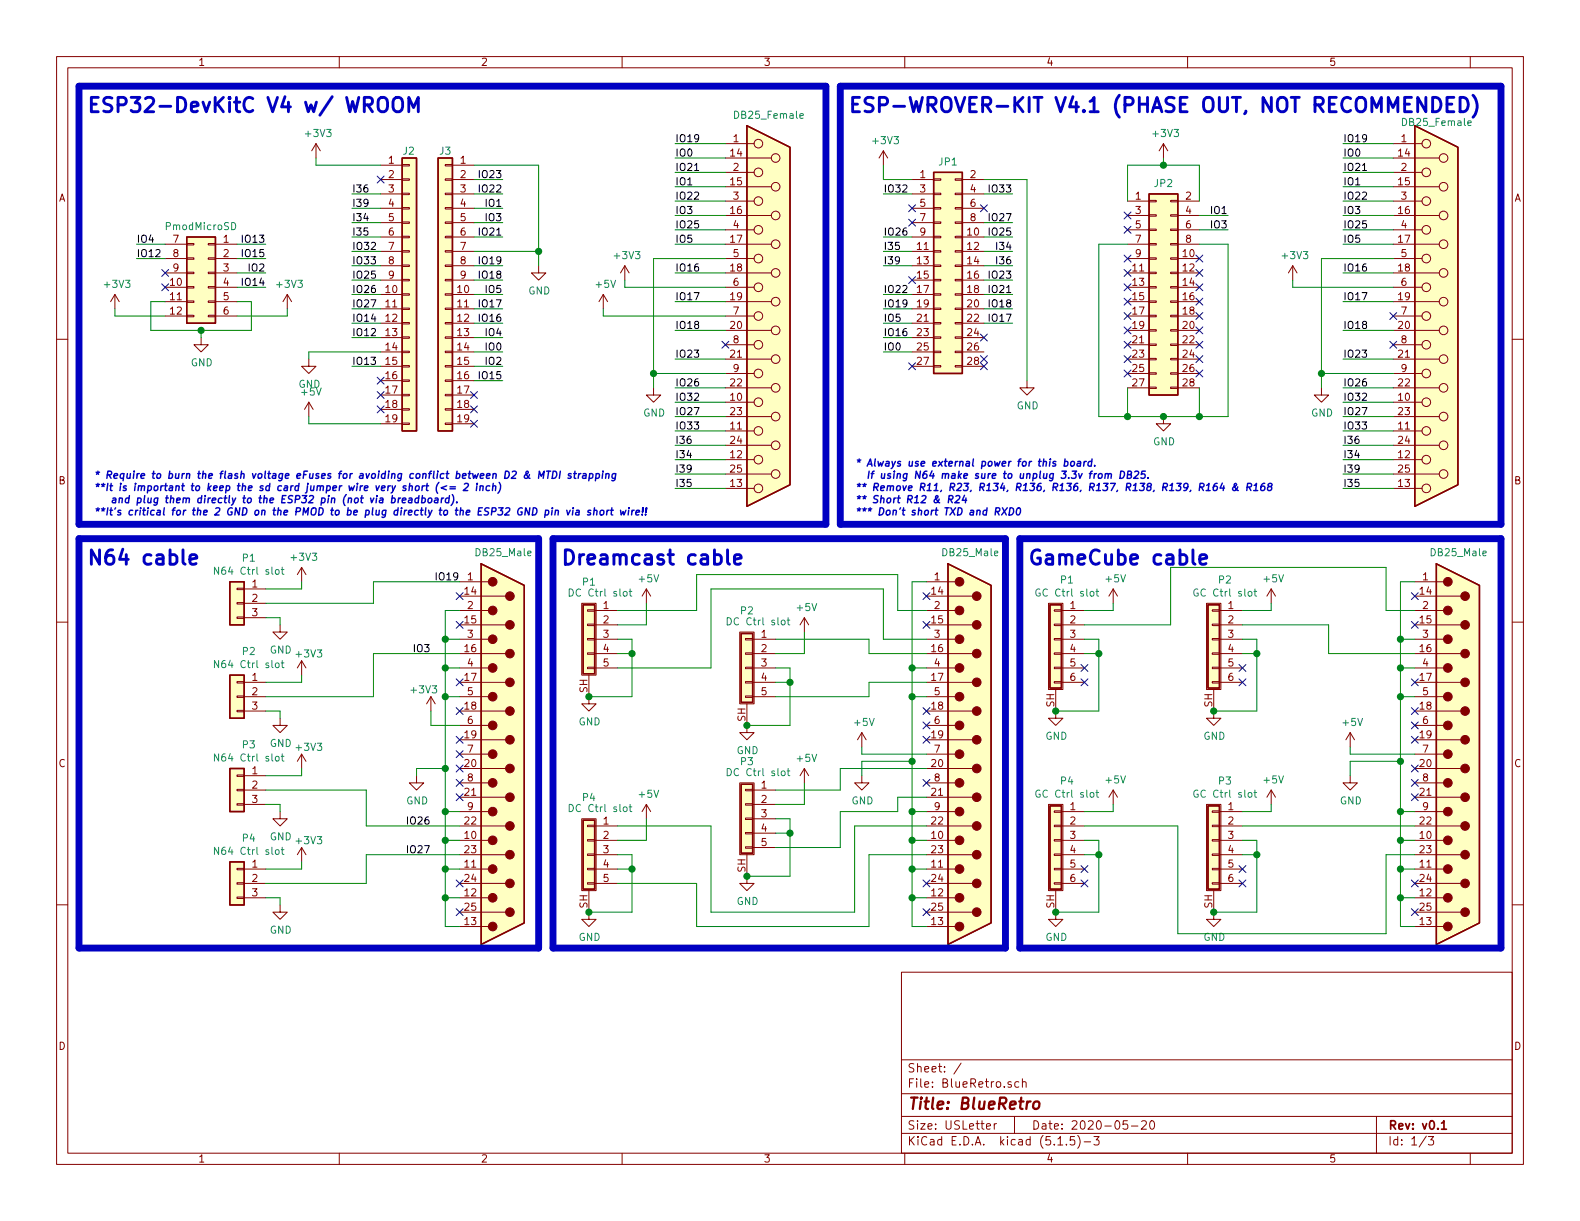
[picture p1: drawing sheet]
EESchema Schematic File Version 4
EELAYER 30 0
EELAYER END
$Descr USLetter 11000 8500
encoding utf-8
Sheet 1 3
Title "BlueRetro"
Date "2020-05-20"
Rev "v0.1"
Comp ""
Comment1 ""
Comment2 ""
Comment3 ""
Comment4 ""
$EndDescr
$Comp
L Connector_Generic:Conn_02x14_Odd_Even JP1
U 1 1
P 6550 1850
F 0 "JP1" H 6600 2575 50  0000 C CNN
F 1 "Conn_02x14_Odd_Even" H 6600 2576 50  0001 C CNN
F 2 "" H 6550 1850 50  0001 C CNN
F 3 "~" H 6550 1850 50  0001 C CNN
	1    6550 1850
	1    0    0    -1  
$EndComp
$Comp
L Connector_Generic:Conn_01x19 J2
U 1 1
P 2850 2050
F 0 "J2" H 2800 3050 50  0000 L CNN
F 1 "Conn_01x19" H 2930 2001 50  0001 L CNN
F 2 "" H 2850 2050 50  0001 C CNN
F 3 "~" H 2850 2050 50  0001 C CNN
	1    2850 2050
	1    0    0    -1  
$EndComp
$Comp
L Connector_Generic:Conn_01x19 J3
U 1 1
P 3100 2050
F 0 "J3" H 3100 3050 50  0000 C CNN
F 1 "Conn_01x19" H 3018 3076 50  0001 C CNN
F 2 "" H 3100 2050 50  0001 C CNN
F 3 "~" H 3100 2050 50  0001 C CNN
	1    3100 2050
	-1   0    0    -1  
$EndComp
Wire Notes Line width 48 style solid
	550  600  5750 600 
Wire Notes Line width 48 style solid
	10450 600  5850 600 
Text Notes 600  800  0    100  ~ 20
ESP32-DevKitC V4 w/ WROOM
Text Notes 5900 800  0    100  ~ 20
ESP-WROVER-KIT V4.1 (PHASE OUT, NOT RECOMMENDED)
$Comp
L Connector:DB25_Female J?
U 1 1
P 10000 2200
F 0 "J?" H 10180 2246 50  0001 L CNN
F 1 "DB25_Female" H 9750 3550 50  0000 L CNN
F 2 "" H 10000 2200 50  0001 C CNN
F 3 " ~" H 10000 2200 50  0001 C CNN
	1    10000 2200
	1    0    0    -1  
$EndComp
Wire Wire Line
	9700 1000 9350 1000
Wire Wire Line
	9700 1100 9350 1100
Wire Wire Line
	9700 1200 9350 1200
Wire Wire Line
	9700 1300 9350 1300
Wire Wire Line
	9700 1400 9350 1400
Wire Wire Line
	9700 1500 9350 1500
Wire Wire Line
	9700 1600 9350 1600
Wire Wire Line
	9700 1700 9350 1700
Wire Wire Line
	9700 1900 9350 1900
Wire Wire Line
	9700 2100 9350 2100
Wire Wire Line
	9700 2300 9350 2300
Wire Wire Line
	9700 2500 9350 2500
Wire Wire Line
	9700 2700 9350 2700
Wire Wire Line
	9700 2800 9350 2800
Wire Wire Line
	9700 2900 9350 2900
Wire Wire Line
	9700 3000 9350 3000
Wire Wire Line
	9700 3100 9350 3100
Wire Wire Line
	9700 3200 9350 3200
Wire Wire Line
	9700 3300 9350 3300
Wire Wire Line
	9700 3400 9350 3400
Text Label 9350 1000 0    50   ~ 0
IO19
Text Label 9350 1100 0    50   ~ 0
IO0
Text Label 9350 1200 0    50   ~ 0
IO21
Text Label 9350 1300 0    50   ~ 0
IO1
Text Label 9350 1400 0    50   ~ 0
IO22
Text Label 9350 1500 0    50   ~ 0
IO3
Text Label 9350 1600 0    50   ~ 0
IO25
Text Label 9350 1700 0    50   ~ 0
IO5
Text Label 9350 1900 0    50   ~ 0
IO16
Text Label 9350 2100 0    50   ~ 0
IO17
Text Label 9350 2300 0    50   ~ 0
IO18
Text Label 9350 2500 0    50   ~ 0
IO23
Text Label 9350 2700 0    50   ~ 0
IO26
Text Label 9350 2800 0    50   ~ 0
IO32
Text Label 9350 2900 0    50   ~ 0
IO27
Text Label 9350 3000 0    50   ~ 0
IO33
Text Label 9350 3100 0    50   ~ 0
I36
Text Label 9350 3200 0    50   ~ 0
I34
Text Label 9350 3300 0    50   ~ 0
I39
Text Label 9350 3400 0    50   ~ 0
I35
$Comp
L power:GND #PWR?
U 1 1
P 9200 2700
F 0 "#PWR?" H 9200 2450 50  0001 C CNN
F 1 "GND" H 9205 2527 50  0000 C CNN
F 2 "" H 9200 2700 50  0001 C CNN
F 3 "" H 9200 2700 50  0001 C CNN
	1    9200 2700
	1    0    0    -1  
$EndComp
Wire Wire Line
	9200 1800 9700 1800
Wire Wire Line
	9200 1800 9200 2600
Wire Wire Line
	9200 2600 9700 2600
Connection ~ 9200 2600
Wire Wire Line
	9200 2600 9200 2700
$Comp
L power:+3V3 #PWR?
U 1 1
P 9000 1950
F 0 "#PWR?" H 9000 1800 50  0001 C CNN
F 1 "+3V3" H 9015 2123 50  0000 C CNN
F 2 "" H 9000 1950 50  0001 C CNN
F 3 "" H 9000 1950 50  0001 C CNN
	1    9000 1950
	1    0    0    -1  
$EndComp
Wire Wire Line
	9000 2000 9000 1950
Wire Wire Line
	9000 2000 9700 2000
NoConn ~ 9700 2400
$Comp
L Connector:DB25_Female J?
U 1 1
P 5350 2200
F 0 "J?" H 5530 2246 50  0001 L CNN
F 1 "DB25_Female" H 5100 3600 50  0000 L CNN
F 2 "" H 5350 2200 50  0001 C CNN
F 3 " ~" H 5350 2200 50  0001 C CNN
	1    5350 2200
	1    0    0    -1  
$EndComp
Wire Wire Line
	5050 1000 4700 1000
Wire Wire Line
	5050 1100 4700 1100
Wire Wire Line
	5050 1200 4700 1200
Wire Wire Line
	5050 1300 4700 1300
Wire Wire Line
	5050 1400 4700 1400
Wire Wire Line
	5050 1500 4700 1500
Wire Wire Line
	5050 1600 4700 1600
Wire Wire Line
	5050 1700 4700 1700
Wire Wire Line
	5050 1900 4700 1900
Wire Wire Line
	5050 2100 4700 2100
Wire Wire Line
	5050 2300 4700 2300
Wire Wire Line
	5050 2500 4700 2500
Wire Wire Line
	5050 2700 4700 2700
Wire Wire Line
	5050 2800 4700 2800
Wire Wire Line
	5050 2900 4700 2900
Wire Wire Line
	5050 3000 4700 3000
Wire Wire Line
	5050 3100 4700 3100
Wire Wire Line
	5050 3200 4700 3200
Wire Wire Line
	5050 3300 4700 3300
Wire Wire Line
	5050 3400 4700 3400
Text Label 4700 1000 0    50   ~ 0
IO19
Text Label 4700 1100 0    50   ~ 0
IO0
Text Label 4700 1200 0    50   ~ 0
IO21
Text Label 4700 1300 0    50   ~ 0
IO1
Text Label 4700 1400 0    50   ~ 0
IO22
Text Label 4700 1500 0    50   ~ 0
IO3
Text Label 4700 1600 0    50   ~ 0
IO25
Text Label 4700 1700 0    50   ~ 0
IO5
Text Label 4700 1900 0    50   ~ 0
IO16
Text Label 4700 2100 0    50   ~ 0
IO17
Text Label 4700 2300 0    50   ~ 0
IO18
Text Label 4700 2500 0    50   ~ 0
IO23
Text Label 4700 2700 0    50   ~ 0
IO26
Text Label 4700 2800 0    50   ~ 0
IO32
Text Label 4700 2900 0    50   ~ 0
IO27
Text Label 4700 3000 0    50   ~ 0
IO33
Text Label 4700 3100 0    50   ~ 0
I36
Text Label 4700 3200 0    50   ~ 0
I34
Text Label 4700 3300 0    50   ~ 0
I39
Text Label 4700 3400 0    50   ~ 0
I35
$Comp
L power:GND #PWR?
U 1 1
P 4550 2700
F 0 "#PWR?" H 4550 2450 50  0001 C CNN
F 1 "GND" H 4555 2527 50  0000 C CNN
F 2 "" H 4550 2700 50  0001 C CNN
F 3 "" H 4550 2700 50  0001 C CNN
	1    4550 2700
	1    0    0    -1  
$EndComp
Wire Wire Line
	4550 1800 5050 1800
Wire Wire Line
	4550 1800 4550 2600
Wire Wire Line
	4550 2600 5050 2600
Connection ~ 4550 2600
Wire Wire Line
	4550 2600 4550 2700
$Comp
L power:+3V3 #PWR?
U 1 1
P 4350 1950
F 0 "#PWR?" H 4350 1800 50  0001 C CNN
F 1 "+3V3" H 4365 2123 50  0000 C CNN
F 2 "" H 4350 1950 50  0001 C CNN
F 3 "" H 4350 1950 50  0001 C CNN
	1    4350 1950
	1    0    0    -1  
$EndComp
Wire Wire Line
	4350 2000 4350 1950
Wire Wire Line
	4350 2000 5050 2000
NoConn ~ 5050 2400
$Comp
L power:+5V #PWR?
U 1 1
P 4200 2150
F 0 "#PWR?" H 4200 2000 50  0001 C CNN
F 1 "+5V" H 4215 2323 50  0000 C CNN
F 2 "" H 4200 2150 50  0001 C CNN
F 3 "" H 4200 2150 50  0001 C CNN
	1    4200 2150
	1    0    0    -1  
$EndComp
Wire Wire Line
	4200 2200 4200 2150
Wire Wire Line
	4200 2200 5050 2200
NoConn ~ 9700 2200
Text Notes 5950 3600 0    50   Italic 10
* Always use external power for this board.\n  If using N64 make sure to unplug 3.3v from DB25.\n** Remove R11, R23, R134, R136, R136, R137, R138, R139, R164 & R168\n** Short R12 & R24\n*** Don't short TXD and RXD0
Wire Wire Line
	6850 1350 7050 1350
Wire Wire Line
	6850 1550 7050 1550
Wire Wire Line
	6850 1650 7050 1650
Wire Wire Line
	6850 1750 7050 1750
Wire Wire Line
	6850 1850 7050 1850
Wire Wire Line
	6850 1950 7050 1950
Wire Wire Line
	6850 2050 7050 2050
Wire Wire Line
	6850 2150 7050 2150
Wire Wire Line
	6850 2250 7050 2250
Wire Wire Line
	6350 1250 6150 1250
Wire Wire Line
	6350 1350 6150 1350
Wire Wire Line
	6350 1650 6150 1650
Wire Wire Line
	6350 1750 6150 1750
Wire Wire Line
	6350 1850 6150 1850
Wire Wire Line
	6350 2050 6150 2050
Wire Wire Line
	6350 2150 6150 2150
Wire Wire Line
	6350 2250 6150 2250
Wire Wire Line
	6350 2350 6150 2350
Wire Wire Line
	6350 2450 6150 2450
$Comp
L power:+3V3 #PWR?
U 1 1
P 6150 1150
F 0 "#PWR?" H 6150 1000 50  0001 C CNN
F 1 "+3V3" H 6165 1323 50  0000 C CNN
F 2 "" H 6150 1150 50  0001 C CNN
F 3 "" H 6150 1150 50  0001 C CNN
	1    6150 1150
	1    0    0    -1  
$EndComp
Wire Wire Line
	6150 1250 6150 1150
Text Label 6150 2150 0    50   ~ 0
IO19
Text Label 6150 2450 0    50   ~ 0
IO0
Text Label 7050 2050 2    50   ~ 0
IO21
$Comp
L Connector_Generic:Conn_02x14_Odd_Even JP2
U 1 1
P 8050 2000
F 0 "JP2" H 8100 2725 50  0000 C CNN
F 1 "Conn_02x14_Odd_Even" H 8100 2726 50  0001 C CNN
F 2 "" H 8050 2000 50  0001 C CNN
F 3 "~" H 8050 2000 50  0001 C CNN
	1    8050 2000
	1    0    0    -1  
$EndComp
Wire Wire Line
	8350 1500 8550 1500
Wire Wire Line
	8350 1600 8550 1600
Text Label 8550 1500 2    50   ~ 0
IO1
Text Label 8550 1600 2    50   ~ 0
IO3
Text Label 6150 2050 0    50   ~ 0
IO22
Text Label 7050 1650 2    50   ~ 0
IO25
Text Label 6150 2250 0    50   ~ 0
IO5
Text Label 6150 2350 0    50   ~ 0
IO16
Text Label 7050 2250 2    50   ~ 0
IO17
Text Label 7050 2150 2    50   ~ 0
IO18
Text Label 7050 1950 2    50   ~ 0
IO23
Text Label 6150 1650 0    50   ~ 0
IO26
Text Label 6150 1350 0    50   ~ 0
IO32
Text Label 7050 1350 2    50   ~ 0
IO33
Text Label 7050 1550 2    50   ~ 0
IO27
Text Label 7050 1850 2    50   ~ 0
I36
Text Label 7050 1750 2    50   ~ 0
I34
Text Label 6150 1850 0    50   ~ 0
I39
Text Label 6150 1750 0    50   ~ 0
I35
NoConn ~ 6850 1450
NoConn ~ 6350 1450
NoConn ~ 6350 1550
NoConn ~ 6350 1950
NoConn ~ 6350 2550
NoConn ~ 6850 2550
NoConn ~ 7850 1500
NoConn ~ 7850 1600
NoConn ~ 7850 1800
NoConn ~ 7850 1900
NoConn ~ 7850 2000
NoConn ~ 7850 2100
NoConn ~ 7850 2200
NoConn ~ 7850 2300
NoConn ~ 7850 2400
NoConn ~ 7850 2500
NoConn ~ 7850 2600
NoConn ~ 8350 2600
NoConn ~ 8350 2500
NoConn ~ 8350 2400
NoConn ~ 8350 2300
NoConn ~ 8350 2200
NoConn ~ 8350 2100
NoConn ~ 8350 2000
NoConn ~ 8350 1900
NoConn ~ 8350 1800
$Comp
L power:GND #PWR?
U 1 1
P 8100 2900
F 0 "#PWR?" H 8100 2650 50  0001 C CNN
F 1 "GND" H 8105 2727 50  0000 C CNN
F 2 "" H 8100 2900 50  0001 C CNN
F 3 "" H 8100 2900 50  0001 C CNN
	1    8100 2900
	1    0    0    -1  
$EndComp
Wire Wire Line
	8350 2700 8350 2900
Wire Wire Line
	8350 2900 8100 2900
Wire Wire Line
	7850 2700 7850 2900
Wire Wire Line
	7850 2900 8100 2900
Connection ~ 8100 2900
Wire Wire Line
	8350 1700 8550 1700
Wire Wire Line
	8550 1700 8550 2900
Wire Wire Line
	8550 2900 8350 2900
Connection ~ 8350 2900
Wire Wire Line
	7850 1700 7650 1700
Wire Wire Line
	7650 1700 7650 2900
Wire Wire Line
	7650 2900 7850 2900
Connection ~ 7850 2900
$Comp
L power:+3V3 #PWR?
U 1 1
P 8100 1100
F 0 "#PWR?" H 8100 950 50  0001 C CNN
F 1 "+3V3" H 8115 1273 50  0000 C CNN
F 2 "" H 8100 1100 50  0001 C CNN
F 3 "" H 8100 1100 50  0001 C CNN
	1    8100 1100
	1    0    0    -1  
$EndComp
Wire Wire Line
	8350 1400 8350 1150
Wire Wire Line
	8350 1150 8100 1150
Wire Wire Line
	8100 1150 8100 1100
Wire Wire Line
	7850 1400 7850 1150
Wire Wire Line
	7850 1150 8100 1150
Connection ~ 8100 1150
NoConn ~ 6850 2500
NoConn ~ 6850 2350
$Comp
L power:GND #PWR?
U 1 1
P 7150 2650
F 0 "#PWR?" H 7150 2400 50  0001 C CNN
F 1 "GND" H 7155 2477 50  0000 C CNN
F 2 "" H 7150 2650 50  0001 C CNN
F 3 "" H 7150 2650 50  0001 C CNN
	1    7150 2650
	1    0    0    -1  
$EndComp
Wire Wire Line
	6850 1250 7150 1250
Wire Wire Line
	7150 1250 7150 2650
Wire Notes Line width 48 style solid
	5850 3650 10450 3650
Wire Notes Line width 48 style solid
	10450 600  10450 3650
Wire Notes Line width 48 style solid
	5850 600  5850 3650
Wire Wire Line
	3300 1250 3500 1250
Wire Wire Line
	3300 1350 3500 1350
Wire Wire Line
	3300 1450 3500 1450
Wire Wire Line
	3300 1550 3500 1550
Wire Wire Line
	3300 1650 3500 1650
Wire Wire Line
	3300 1850 3500 1850
Wire Wire Line
	3300 1950 3500 1950
Wire Wire Line
	3300 2050 3500 2050
Wire Wire Line
	3300 2150 3500 2150
Wire Wire Line
	3300 2250 3500 2250
Wire Wire Line
	3300 2350 3500 2350
Wire Wire Line
	3300 2550 3500 2550
Wire Wire Line
	3300 2650 3500 2650
Wire Wire Line
	2650 1350 2450 1350
Wire Wire Line
	2650 1450 2450 1450
Wire Wire Line
	2650 1550 2450 1550
Wire Wire Line
	2650 1650 2450 1650
Wire Wire Line
	2650 1750 2450 1750
Wire Wire Line
	2650 1850 2450 1850
Wire Wire Line
	2650 1950 2450 1950
Wire Wire Line
	2650 2050 2450 2050
Wire Wire Line
	2650 2150 2450 2150
Wire Wire Line
	2650 2250 2450 2250
Wire Wire Line
	2650 2350 2450 2350
Wire Wire Line
	2650 2550 2450 2550
Wire Wire Line
	1650 1700 1850 1700
Wire Wire Line
	1650 1800 1850 1800
Wire Wire Line
	1650 1900 1850 1900
Wire Wire Line
	1650 2000 1850 2000
Wire Wire Line
	1150 1700 950  1700
Wire Wire Line
	1150 1800 950  1800
$Comp
L Connector_Generic:Conn_02x06_Top_Bottom J?
U 1 1
P 1450 1900
F 0 "J?" H 1500 2317 50  0001 C CNN
F 1 "PmodMicroSD" H 1500 2225 50  0000 C CNN
F 2 "" H 1450 1900 50  0001 C CNN
F 3 "~" H 1450 1900 50  0001 C CNN
	1    1450 1900
	-1   0    0    -1  
$EndComp
Wire Notes Line width 48 style solid
	5750 600  5750 3650
Wire Notes Line width 48 style solid
	5750 3650 550  3650
Wire Notes Line width 48 style solid
	550  3650 550  600 
Text Notes 650  3600 0    50   Italic 10
* Require to burn the flash voltage eFuses for avoiding conflict between D2 & MTDI strapping\n**It is important to keep the sd card jumper wire very short (<= 2 inch)\n   and plug them directly to the ESP32 pin (not via breadboard).\n**It's critical for the 2 GND on the PMOD to be plug directly to the ESP32 GND pin via short wire!!
Text Label 3500 1250 2    50   ~ 0
IO23
Text Label 3500 1350 2    50   ~ 0
IO22
Text Label 3500 1450 2    50   ~ 0
IO1
Text Label 3500 1550 2    50   ~ 0
IO3
Text Label 3500 1650 2    50   ~ 0
IO21
Text Label 3500 1850 2    50   ~ 0
IO19
Text Label 3500 1950 2    50   ~ 0
IO18
Text Label 3500 2050 2    50   ~ 0
IO5
Text Label 3500 2150 2    50   ~ 0
IO17
Text Label 3500 2250 2    50   ~ 0
IO16
Text Label 3500 2450 2    50   ~ 0
IO0
Text Label 2450 1350 0    50   ~ 0
I36
Text Label 2450 1450 0    50   ~ 0
I39
Text Label 2450 1550 0    50   ~ 0
I34
Text Label 2450 1650 0    50   ~ 0
I35
Text Label 2450 1750 0    50   ~ 0
IO32
Text Label 2450 1850 0    50   ~ 0
IO33
Text Label 2450 1950 0    50   ~ 0
IO25
Text Label 2450 2050 0    50   ~ 0
IO26
Text Label 2450 2150 0    50   ~ 0
IO27
$Comp
L power:+5V #PWR?
U 1 1
P 2150 2900
F 0 "#PWR?" H 2150 2750 50  0001 C CNN
F 1 "+5V" H 2165 3073 50  0000 C CNN
F 2 "" H 2150 2900 50  0001 C CNN
F 3 "" H 2150 2900 50  0001 C CNN
	1    2150 2900
	1    0    0    -1  
$EndComp
Wire Wire Line
	2150 2950 2150 2900
Wire Wire Line
	2150 2950 2650 2950
$Comp
L power:+3V3 #PWR?
U 1 1
P 2200 1100
F 0 "#PWR?" H 2200 950 50  0001 C CNN
F 1 "+3V3" H 2215 1273 50  0000 C CNN
F 2 "" H 2200 1100 50  0001 C CNN
F 3 "" H 2200 1100 50  0001 C CNN
	1    2200 1100
	1    0    0    -1  
$EndComp
Wire Wire Line
	2200 1150 2200 1100
Wire Wire Line
	2200 1150 2650 1150
$Comp
L power:GND #PWR?
U 1 1
P 1400 2350
F 0 "#PWR?" H 1400 2100 50  0001 C CNN
F 1 "GND" H 1405 2177 50  0000 C CNN
F 2 "" H 1400 2350 50  0001 C CNN
F 3 "" H 1400 2350 50  0001 C CNN
	1    1400 2350
	1    0    0    -1  
$EndComp
Wire Wire Line
	1400 2300 1400 2350
Wire Wire Line
	1650 2100 1750 2100
$Comp
L power:+3V3 #PWR?
U 1 1
P 800 2150
F 0 "#PWR?" H 800 2000 50  0001 C CNN
F 1 "+3V3" H 815 2323 50  0000 C CNN
F 2 "" H 800 2150 50  0001 C CNN
F 3 "" H 800 2150 50  0001 C CNN
	1    800  2150
	1    0    0    -1  
$EndComp
Wire Wire Line
	1650 2200 2000 2200
Wire Wire Line
	800  2200 1150 2200
Wire Wire Line
	1150 2100 1050 2100
Wire Wire Line
	1050 2100 1050 2300
Wire Wire Line
	1050 2300 1400 2300
Connection ~ 1400 2300
Wire Wire Line
	1750 2100 1750 2300
Wire Wire Line
	1750 2300 1400 2300
Wire Wire Line
	800  2200 800  2150
$Comp
L power:+3V3 #PWR?
U 1 1
P 2000 2150
F 0 "#PWR?" H 2000 2000 50  0001 C CNN
F 1 "+3V3" H 2015 2323 50  0000 C CNN
F 2 "" H 2000 2150 50  0001 C CNN
F 3 "" H 2000 2150 50  0001 C CNN
	1    2000 2150
	1    0    0    -1  
$EndComp
Wire Wire Line
	2000 2200 2000 2150
$Comp
L power:GND #PWR?
U 1 1
P 2150 2500
F 0 "#PWR?" H 2150 2250 50  0001 C CNN
F 1 "GND" H 2155 2327 50  0000 C CNN
F 2 "" H 2150 2500 50  0001 C CNN
F 3 "" H 2150 2500 50  0001 C CNN
	1    2150 2500
	1    0    0    -1  
$EndComp
Wire Wire Line
	2150 2450 2150 2500
Wire Wire Line
	2150 2450 2650 2450
Text Label 950  1700 0    50   ~ 0
IO4
Text Label 950  1800 0    50   ~ 0
IO12
Text Label 1850 1700 2    50   ~ 0
IO13
Text Label 1850 1800 2    50   ~ 0
IO15
Text Label 1850 1900 2    50   ~ 0
IO2
Text Label 1850 2000 2    50   ~ 0
IO14
NoConn ~ 1150 2000
NoConn ~ 1150 1900
Wire Wire Line
	3300 2450 3500 2450
$Comp
L power:GND #PWR?
U 1 1
P 3750 1850
F 0 "#PWR?" H 3750 1600 50  0001 C CNN
F 1 "GND" H 3755 1677 50  0000 C CNN
F 2 "" H 3750 1850 50  0001 C CNN
F 3 "" H 3750 1850 50  0001 C CNN
	1    3750 1850
	1    0    0    -1  
$EndComp
Wire Wire Line
	3750 1750 3750 1850
Wire Wire Line
	3300 1750 3750 1750
Wire Wire Line
	3750 1150 3750 1750
Wire Wire Line
	3300 1150 3750 1150
Connection ~ 3750 1750
Text Label 3500 2350 2    50   ~ 0
IO4
Text Label 2450 2350 0    50   ~ 0
IO12
Text Label 2450 2550 0    50   ~ 0
IO13
Text Label 3500 2650 2    50   ~ 0
IO15
Text Label 3500 2550 2    50   ~ 0
IO2
Text Label 2450 2250 0    50   ~ 0
IO14
NoConn ~ 2650 1250
NoConn ~ 2650 2650
NoConn ~ 2650 2750
NoConn ~ 2650 2850
NoConn ~ 3300 2750
NoConn ~ 3300 2850
NoConn ~ 3300 2950
Wire Notes Line width 48 style solid
	550  3750 3750 3750
Wire Notes Line width 48 style solid
	3750 3750 3750 6600
Wire Notes Line width 48 style solid
	3750 6600 550  6600
Wire Notes Line width 48 style solid
	550  6600 550  3750
Wire Notes Line width 48 style solid
	3850 3750 7000 3750
Wire Notes Line width 48 style solid
	7000 3750 7000 6600
Wire Notes Line width 48 style solid
	7000 6600 3850 6600
Wire Notes Line width 48 style solid
	3850 6600 3850 3750
Wire Notes Line width 48 style solid
	10450 3750 10450 6600
Wire Notes Line width 48 style solid
	7100 3750 7100 6600
Wire Notes Line width 48 style solid
	7100 6600 10450 6600
Wire Notes Line width 48 style solid
	7100 3750 10450 3750
Text Notes 600  3950 0    100  ~ 20
N64 cable
Text Notes 3900 3950 0    100  ~ 20
Dreamcast cable
Text Notes 7150 3950 0    100  ~ 20
GameCube cable
$Comp
L Connector:DB25_Male J?
U 1 1
P 3500 5250
F 0 "J?" H 3680 5296 50  0001 L CNN
F 1 "DB25_Male" H 3300 3850 50  0000 L CNN
F 2 "" H 3500 5250 50  0001 C CNN
F 3 " ~" H 3500 5250 50  0001 C CNN
	1    3500 5250
	1    0    0    1   
$EndComp
$Comp
L Connector_Generic:Conn_01x03 P1
U 1 1
P 1650 4200
F 0 "P1" H 1568 4517 50  0000 C CNN
F 1 "N64 Ctrl slot" H 1568 4426 50  0000 C CNN
F 2 "" H 1650 4200 50  0001 C CNN
F 3 "~" H 1650 4200 50  0001 C CNN
	1    1650 4200
	-1   0    0    -1  
$EndComp
$Comp
L Connector_Generic:Conn_01x03 P2
U 1 1
P 1650 4850
F 0 "P2" H 1568 5167 50  0000 C CNN
F 1 "N64 Ctrl slot" H 1568 5076 50  0000 C CNN
F 2 "" H 1650 4850 50  0001 C CNN
F 3 "~" H 1650 4850 50  0001 C CNN
	1    1650 4850
	-1   0    0    -1  
$EndComp
$Comp
L Connector_Generic:Conn_01x03 P3
U 1 1
P 1650 5500
F 0 "P3" H 1568 5817 50  0000 C CNN
F 1 "N64 Ctrl slot" H 1568 5726 50  0000 C CNN
F 2 "" H 1650 5500 50  0001 C CNN
F 3 "~" H 1650 5500 50  0001 C CNN
	1    1650 5500
	-1   0    0    -1  
$EndComp
$Comp
L Connector_Generic:Conn_01x03 P4
U 1 1
P 1650 6150
F 0 "P4" H 1568 6467 50  0000 C CNN
F 1 "N64 Ctrl slot" H 1568 6376 50  0000 C CNN
F 2 "" H 1650 6150 50  0001 C CNN
F 3 "~" H 1650 6150 50  0001 C CNN
	1    1650 6150
	-1   0    0    -1  
$EndComp
$Comp
L power:GND #PWR?
U 1 1
P 1950 5650
F 0 "#PWR?" H 1950 5400 50  0001 C CNN
F 1 "GND" H 1955 5477 50  0000 C CNN
F 2 "" H 1950 5650 50  0001 C CNN
F 3 "" H 1950 5650 50  0001 C CNN
	1    1950 5650
	1    0    0    -1  
$EndComp
$Comp
L power:+3V3 #PWR?
U 1 1
P 2100 4050
F 0 "#PWR?" H 2100 3900 50  0001 C CNN
F 1 "+3V3" H 2115 4223 50  0000 C CNN
F 2 "" H 2100 4050 50  0001 C CNN
F 3 "" H 2100 4050 50  0001 C CNN
	1    2100 4050
	1    0    0    -1  
$EndComp
$Comp
L power:+3V3 #PWR?
U 1 1
P 2100 4700
F 0 "#PWR?" H 2100 4550 50  0001 C CNN
F 1 "+3V3" H 2150 4850 50  0000 C CNN
F 2 "" H 2100 4700 50  0001 C CNN
F 3 "" H 2100 4700 50  0001 C CNN
	1    2100 4700
	1    0    0    -1  
$EndComp
$Comp
L power:+3V3 #PWR?
U 1 1
P 2100 5350
F 0 "#PWR?" H 2100 5200 50  0001 C CNN
F 1 "+3V3" H 2150 5500 50  0000 C CNN
F 2 "" H 2100 5350 50  0001 C CNN
F 3 "" H 2100 5350 50  0001 C CNN
	1    2100 5350
	1    0    0    -1  
$EndComp
$Comp
L power:+3V3 #PWR?
U 1 1
P 2100 6000
F 0 "#PWR?" H 2100 5850 50  0001 C CNN
F 1 "+3V3" H 2150 6150 50  0000 C CNN
F 2 "" H 2100 6000 50  0001 C CNN
F 3 "" H 2100 6000 50  0001 C CNN
	1    2100 6000
	1    0    0    -1  
$EndComp
$Comp
L power:GND #PWR?
U 1 1
P 1950 6300
F 0 "#PWR?" H 1950 6050 50  0001 C CNN
F 1 "GND" H 1955 6127 50  0000 C CNN
F 2 "" H 1950 6300 50  0001 C CNN
F 3 "" H 1950 6300 50  0001 C CNN
	1    1950 6300
	1    0    0    -1  
$EndComp
$Comp
L power:GND #PWR?
U 1 1
P 1950 5000
F 0 "#PWR?" H 1950 4750 50  0001 C CNN
F 1 "GND" H 1955 4827 50  0000 C CNN
F 2 "" H 1950 5000 50  0001 C CNN
F 3 "" H 1950 5000 50  0001 C CNN
	1    1950 5000
	1    0    0    -1  
$EndComp
$Comp
L power:GND #PWR?
U 1 1
P 1950 4350
F 0 "#PWR?" H 1950 4100 50  0001 C CNN
F 1 "GND" H 1955 4177 50  0000 C CNN
F 2 "" H 1950 4350 50  0001 C CNN
F 3 "" H 1950 4350 50  0001 C CNN
	1    1950 4350
	1    0    0    -1  
$EndComp
Wire Wire Line
	1850 4100 2100 4100
Wire Wire Line
	2100 4100 2100 4050
Wire Wire Line
	1850 4750 2100 4750
Wire Wire Line
	2100 4750 2100 4700
Wire Wire Line
	1850 5400 2100 5400
Wire Wire Line
	2100 5400 2100 5350
Wire Wire Line
	1850 6050 2100 6050
Wire Wire Line
	2100 6050 2100 6000
Wire Wire Line
	1850 6250 1950 6250
Wire Wire Line
	1950 6250 1950 6300
Wire Wire Line
	1850 5600 1950 5600
Wire Wire Line
	1950 5600 1950 5650
Wire Wire Line
	1850 4950 1950 4950
Wire Wire Line
	1950 4950 1950 5000
Wire Wire Line
	1850 4300 1950 4300
Wire Wire Line
	1950 4300 1950 4350
Wire Wire Line
	3200 5050 3000 5050
Wire Wire Line
	3000 5050 3000 4950
$Comp
L power:+3V3 #PWR?
U 1 1
P 3000 4950
F 0 "#PWR?" H 3000 4800 50  0001 C CNN
F 1 "+3V3" H 2950 5100 50  0000 C CNN
F 2 "" H 3000 4950 50  0001 C CNN
F 3 "" H 3000 4950 50  0001 C CNN
	1    3000 4950
	1    0    0    -1  
$EndComp
$Comp
L power:GND #PWR?
U 1 1
P 2900 5400
F 0 "#PWR?" H 2900 5150 50  0001 C CNN
F 1 "GND" H 2905 5227 50  0000 C CNN
F 2 "" H 2900 5400 50  0001 C CNN
F 3 "" H 2900 5400 50  0001 C CNN
	1    2900 5400
	1    0    0    -1  
$EndComp
Wire Wire Line
	2900 5400 2900 5350
Wire Wire Line
	2900 5350 3100 5350
Wire Wire Line
	3100 5350 3100 4850
Wire Wire Line
	3100 4850 3200 4850
Wire Wire Line
	3100 5350 3100 5650
Wire Wire Line
	3100 5650 3200 5650
Connection ~ 3100 5350
NoConn ~ 3200 4950
NoConn ~ 3200 5150
NoConn ~ 3200 5250
NoConn ~ 3200 5350
NoConn ~ 3200 5450
NoConn ~ 3200 5550
NoConn ~ 3200 4750
NoConn ~ 3200 4350
NoConn ~ 3200 4150
NoConn ~ 3200 6150
NoConn ~ 3200 6350
Wire Wire Line
	1850 4200 2600 4200
Wire Wire Line
	2600 4200 2600 4050
Wire Wire Line
	2600 4050 3200 4050
Wire Wire Line
	1850 4850 2600 4850
Wire Wire Line
	2600 4850 2600 4550
Wire Wire Line
	2600 4550 3200 4550
Wire Wire Line
	1850 5500 2550 5500
Wire Wire Line
	2550 5500 2550 5750
Wire Wire Line
	2550 5750 3200 5750
Wire Wire Line
	1850 6150 2550 6150
Wire Wire Line
	2550 6150 2550 5950
Wire Wire Line
	2550 5950 3200 5950
Text Label 3200 4050 2    50   ~ 0
IO19
Text Label 3000 4550 2    50   ~ 0
IO3
Text Label 3000 5750 2    50   ~ 0
IO26
Text Label 3000 5950 2    50   ~ 0
IO27
$Comp
L Connector:DB25_Male J?
U 1 1
P 6750 5250
F 0 "J?" H 6930 5296 50  0001 L CNN
F 1 "DB25_Male" H 6550 3850 50  0000 L CNN
F 2 "" H 6750 5250 50  0001 C CNN
F 3 " ~" H 6750 5250 50  0001 C CNN
	1    6750 5250
	1    0    0    1   
$EndComp
$Comp
L power:+5V #PWR?
U 1 1
P 4500 4200
F 0 "#PWR?" H 4500 4050 50  0001 C CNN
F 1 "+5V" H 4515 4373 50  0000 C CNN
F 2 "" H 4500 4200 50  0001 C CNN
F 3 "" H 4500 4200 50  0001 C CNN
	1    4500 4200
	1    0    0    -1  
$EndComp
$Comp
L power:+5V #PWR?
U 1 1
P 4500 5700
F 0 "#PWR?" H 4500 5550 50  0001 C CNN
F 1 "+5V" H 4515 5873 50  0000 C CNN
F 2 "" H 4500 5700 50  0001 C CNN
F 3 "" H 4500 5700 50  0001 C CNN
	1    4500 5700
	1    0    0    -1  
$EndComp
$Comp
L power:+5V #PWR?
U 1 1
P 5600 4400
F 0 "#PWR?" H 5600 4250 50  0001 C CNN
F 1 "+5V" H 5615 4573 50  0000 C CNN
F 2 "" H 5600 4400 50  0001 C CNN
F 3 "" H 5600 4400 50  0001 C CNN
	1    5600 4400
	1    0    0    -1  
$EndComp
$Comp
L power:+5V #PWR?
U 1 1
P 5600 5450
F 0 "#PWR?" H 5600 5300 50  0001 C CNN
F 1 "+5V" H 5615 5623 50  0000 C CNN
F 2 "" H 5600 5450 50  0001 C CNN
F 3 "" H 5600 5450 50  0001 C CNN
	1    5600 5450
	1    0    0    -1  
$EndComp
Wire Wire Line
	4300 4350 4500 4350
Wire Wire Line
	4500 4350 4500 4200
Wire Wire Line
	4300 5850 4500 5850
Wire Wire Line
	4500 5850 4500 5700
Wire Wire Line
	5400 5600 5600 5600
Wire Wire Line
	5600 5600 5600 5450
Wire Wire Line
	5400 4550 5600 4550
Wire Wire Line
	5600 4550 5600 4400
$Comp
L Connector_Generic_Shielded:Conn_01x05_Shielded P1
U 1 1
P 4100 4450
F 0 "P1" H 4100 4850 50  0000 C CNN
F 1 "DC Ctrl slot" H 4022 4774 50  0000 C CNN
F 2 "" H 4100 4450 50  0001 C CNN
F 3 "~" H 4100 4450 50  0001 C CNN
	1    4100 4450
	-1   0    0    -1  
$EndComp
$Comp
L Connector_Generic_Shielded:Conn_01x05_Shielded P2
U 1 1
P 5200 4650
F 0 "P2" H 5200 5050 50  0000 C CNN
F 1 "DC Ctrl slot" H 5122 4974 50  0000 C CNN
F 2 "" H 5200 4650 50  0001 C CNN
F 3 "~" H 5200 4650 50  0001 C CNN
	1    5200 4650
	-1   0    0    -1  
$EndComp
$Comp
L Connector_Generic_Shielded:Conn_01x05_Shielded P3
U 1 1
P 5200 5700
F 0 "P3" H 5200 6100 50  0000 C CNN
F 1 "DC Ctrl slot" H 5122 6024 50  0000 C CNN
F 2 "" H 5200 5700 50  0001 C CNN
F 3 "~" H 5200 5700 50  0001 C CNN
	1    5200 5700
	-1   0    0    -1  
$EndComp
$Comp
L Connector_Generic_Shielded:Conn_01x05_Shielded P4
U 1 1
P 4100 5950
F 0 "P4" H 4100 6350 50  0000 C CNN
F 1 "DC Ctrl slot" H 4022 6274 50  0000 C CNN
F 2 "" H 4100 5950 50  0001 C CNN
F 3 "~" H 4100 5950 50  0001 C CNN
	1    4100 5950
	-1   0    0    -1  
$EndComp
$Comp
L power:GND #PWR?
U 1 1
P 4100 4850
F 0 "#PWR?" H 4100 4600 50  0001 C CNN
F 1 "GND" H 4105 4677 50  0000 C CNN
F 2 "" H 4100 4850 50  0001 C CNN
F 3 "" H 4100 4850 50  0001 C CNN
	1    4100 4850
	1    0    0    -1  
$EndComp
$Comp
L power:GND #PWR?
U 1 1
P 4100 6350
F 0 "#PWR?" H 4100 6100 50  0001 C CNN
F 1 "GND" H 4105 6177 50  0000 C CNN
F 2 "" H 4100 6350 50  0001 C CNN
F 3 "" H 4100 6350 50  0001 C CNN
	1    4100 6350
	1    0    0    -1  
$EndComp
$Comp
L power:GND #PWR?
U 1 1
P 5200 6100
F 0 "#PWR?" H 5200 5850 50  0001 C CNN
F 1 "GND" H 5205 5927 50  0000 C CNN
F 2 "" H 5200 6100 50  0001 C CNN
F 3 "" H 5200 6100 50  0001 C CNN
	1    5200 6100
	1    0    0    -1  
$EndComp
$Comp
L power:GND #PWR?
U 1 1
P 5200 5050
F 0 "#PWR?" H 5200 4800 50  0001 C CNN
F 1 "GND" H 5205 4877 50  0000 C CNN
F 2 "" H 5200 5050 50  0001 C CNN
F 3 "" H 5200 5050 50  0001 C CNN
	1    5200 5050
	1    0    0    -1  
$EndComp
Wire Wire Line
	4300 4450 4400 4450
Wire Wire Line
	4400 4450 4400 4550
Wire Wire Line
	4400 4850 4100 4850
Connection ~ 4100 4850
Wire Wire Line
	4300 5950 4400 5950
Wire Wire Line
	4400 5950 4400 6050
Wire Wire Line
	4400 6350 4100 6350
Connection ~ 4100 6350
Wire Wire Line
	5200 6100 5500 6100
Wire Wire Line
	5500 6100 5500 5800
Wire Wire Line
	5500 5700 5400 5700
Connection ~ 5200 6100
Wire Wire Line
	5200 5050 5500 5050
Wire Wire Line
	5500 5050 5500 4750
Wire Wire Line
	5500 4650 5400 4650
Connection ~ 5200 5050
Wire Wire Line
	4300 4550 4400 4550
Connection ~ 4400 4550
Wire Wire Line
	4400 4550 4400 4850
Wire Wire Line
	5400 4750 5500 4750
Connection ~ 5500 4750
Wire Wire Line
	5500 4750 5500 4650
Wire Wire Line
	4300 6050 4400 6050
Connection ~ 4400 6050
Wire Wire Line
	4400 6050 4400 6350
Wire Wire Line
	5400 5800 5500 5800
Connection ~ 5500 5800
Wire Wire Line
	5500 5800 5500 5700
Wire Wire Line
	6450 4250 6250 4250
Wire Wire Line
	6450 5550 6250 5550
$Comp
L power:GND #PWR?
U 1 1
P 6000 5400
F 0 "#PWR?" H 6000 5150 50  0001 C CNN
F 1 "GND" H 6005 5227 50  0000 C CNN
F 2 "" H 6000 5400 50  0001 C CNN
F 3 "" H 6000 5400 50  0001 C CNN
	1    6000 5400
	1    0    0    -1  
$EndComp
Wire Wire Line
	6450 4850 6350 4850
Wire Wire Line
	6350 4850 6350 5300
Wire Wire Line
	6350 5300 6000 5300
Wire Wire Line
	6000 5300 6000 5400
Wire Wire Line
	6450 5650 6350 5650
Wire Wire Line
	6350 5650 6350 5300
Connection ~ 6350 5300
$Comp
L power:+5V #PWR?
U 1 1
P 6000 5200
F 0 "#PWR?" H 6000 5050 50  0001 C CNN
F 1 "+5V" H 6015 5373 50  0000 C CNN
F 2 "" H 6000 5200 50  0001 C CNN
F 3 "" H 6000 5200 50  0001 C CNN
	1    6000 5200
	1    0    0    -1  
$EndComp
Wire Wire Line
	6450 5250 6000 5250
Wire Wire Line
	6000 5250 6000 5200
$Comp
L Connector:DB25_Male J?
U 1 1
P 10150 5250
F 0 "J?" H 10330 5296 50  0001 L CNN
F 1 "DB25_Male" H 9950 3850 50  0000 L CNN
F 2 "" H 10150 5250 50  0001 C CNN
F 3 " ~" H 10150 5250 50  0001 C CNN
	1    10150 5250
	1    0    0    1   
$EndComp
Wire Wire Line
	9850 4250 9650 4250
Wire Wire Line
	9850 5950 9650 5950
$Comp
L power:GND #PWR?
U 1 1
P 9400 5400
F 0 "#PWR?" H 9400 5150 50  0001 C CNN
F 1 "GND" H 9405 5227 50  0000 C CNN
F 2 "" H 9400 5400 50  0001 C CNN
F 3 "" H 9400 5400 50  0001 C CNN
	1    9400 5400
	1    0    0    -1  
$EndComp
Wire Wire Line
	9850 4850 9750 4850
Wire Wire Line
	9750 4850 9750 5300
Wire Wire Line
	9750 5300 9400 5300
Wire Wire Line
	9400 5300 9400 5400
Wire Wire Line
	9850 5650 9750 5650
Wire Wire Line
	9750 5650 9750 5300
Connection ~ 9750 5300
$Comp
L power:+5V #PWR?
U 1 1
P 9400 5200
F 0 "#PWR?" H 9400 5050 50  0001 C CNN
F 1 "+5V" H 9415 5373 50  0000 C CNN
F 2 "" H 9400 5200 50  0001 C CNN
F 3 "" H 9400 5200 50  0001 C CNN
	1    9400 5200
	1    0    0    -1  
$EndComp
Wire Wire Line
	9850 5250 9400 5250
Wire Wire Line
	9400 5250 9400 5200
Wire Wire Line
	4300 4250 4850 4250
Wire Wire Line
	4850 4250 4850 4000
Wire Wire Line
	4850 4000 6250 4000
Wire Wire Line
	6250 4000 6250 4250
Wire Wire Line
	4300 4650 4950 4650
Wire Wire Line
	4950 4650 4950 4100
Wire Wire Line
	4950 4100 6150 4100
Wire Wire Line
	6150 4100 6150 4450
Wire Wire Line
	6150 4450 6450 4450
Wire Wire Line
	5400 4450 6050 4450
Wire Wire Line
	6050 4450 6050 4550
Wire Wire Line
	6050 4550 6450 4550
Wire Wire Line
	5400 4850 6050 4850
Wire Wire Line
	6050 4850 6050 4750
Wire Wire Line
	6050 4750 6450 4750
Wire Wire Line
	5400 5500 5850 5500
Wire Wire Line
	5850 5500 5850 5350
Wire Wire Line
	5850 5350 6450 5350
Wire Wire Line
	5400 5900 5850 5900
Wire Wire Line
	5850 5900 5850 5650
Wire Wire Line
	5850 5650 6250 5650
Wire Wire Line
	6250 5650 6250 5550
Wire Wire Line
	4300 5750 4950 5750
Wire Wire Line
	4950 5750 4950 6350
Wire Wire Line
	4950 6350 5950 6350
Wire Wire Line
	5950 6350 5950 5750
Wire Wire Line
	5950 5750 6450 5750
Wire Wire Line
	4300 6150 4850 6150
Wire Wire Line
	4850 6150 4850 6450
Wire Wire Line
	4850 6450 6050 6450
Wire Wire Line
	6050 6450 6050 5950
Wire Wire Line
	6050 5950 6450 5950
$Comp
L Connector_Generic_Shielded:Conn_01x06_Shielded P1
U 1 1
P 7350 4450
F 0 "P1" H 7272 4865 50  0000 C CNN
F 1 "GC Ctrl slot" H 7272 4774 50  0000 C CNN
F 2 "" H 7350 4450 50  0001 C CNN
F 3 "~" H 7350 4450 50  0001 C CNN
	1    7350 4450
	-1   0    0    -1  
$EndComp
$Comp
L Connector_Generic_Shielded:Conn_01x06_Shielded P2
U 1 1
P 8450 4450
F 0 "P2" H 8372 4865 50  0000 C CNN
F 1 "GC Ctrl slot" H 8372 4774 50  0000 C CNN
F 2 "" H 8450 4450 50  0001 C CNN
F 3 "~" H 8450 4450 50  0001 C CNN
	1    8450 4450
	-1   0    0    -1  
$EndComp
$Comp
L Connector_Generic_Shielded:Conn_01x06_Shielded P3
U 1 1
P 8450 5850
F 0 "P3" H 8372 6265 50  0000 C CNN
F 1 "GC Ctrl slot" H 8372 6174 50  0000 C CNN
F 2 "" H 8450 5850 50  0001 C CNN
F 3 "~" H 8450 5850 50  0001 C CNN
	1    8450 5850
	-1   0    0    -1  
$EndComp
$Comp
L Connector_Generic_Shielded:Conn_01x06_Shielded P4
U 1 1
P 7350 5850
F 0 "P4" H 7272 6265 50  0000 C CNN
F 1 "GC Ctrl slot" H 7272 6174 50  0000 C CNN
F 2 "" H 7350 5850 50  0001 C CNN
F 3 "~" H 7350 5850 50  0001 C CNN
	1    7350 5850
	-1   0    0    -1  
$EndComp
$Comp
L power:GND #PWR?
U 1 1
P 8450 6350
F 0 "#PWR?" H 8450 6100 50  0001 C CNN
F 1 "GND" H 8455 6177 50  0000 C CNN
F 2 "" H 8450 6350 50  0001 C CNN
F 3 "" H 8450 6350 50  0001 C CNN
	1    8450 6350
	1    0    0    -1  
$EndComp
$Comp
L power:GND #PWR?
U 1 1
P 7350 6350
F 0 "#PWR?" H 7350 6100 50  0001 C CNN
F 1 "GND" H 7355 6177 50  0000 C CNN
F 2 "" H 7350 6350 50  0001 C CNN
F 3 "" H 7350 6350 50  0001 C CNN
	1    7350 6350
	1    0    0    -1  
$EndComp
$Comp
L power:GND #PWR?
U 1 1
P 8450 4950
F 0 "#PWR?" H 8450 4700 50  0001 C CNN
F 1 "GND" H 8455 4777 50  0000 C CNN
F 2 "" H 8450 4950 50  0001 C CNN
F 3 "" H 8450 4950 50  0001 C CNN
	1    8450 4950
	1    0    0    -1  
$EndComp
$Comp
L power:GND #PWR?
U 1 1
P 7350 4950
F 0 "#PWR?" H 7350 4700 50  0001 C CNN
F 1 "GND" H 7355 4777 50  0000 C CNN
F 2 "" H 7350 4950 50  0001 C CNN
F 3 "" H 7350 4950 50  0001 C CNN
	1    7350 4950
	1    0    0    -1  
$EndComp
$Comp
L power:+5V #PWR?
U 1 1
P 8850 4200
F 0 "#PWR?" H 8850 4050 50  0001 C CNN
F 1 "+5V" H 8865 4373 50  0000 C CNN
F 2 "" H 8850 4200 50  0001 C CNN
F 3 "" H 8850 4200 50  0001 C CNN
	1    8850 4200
	1    0    0    -1  
$EndComp
$Comp
L power:+5V #PWR?
U 1 1
P 8850 5600
F 0 "#PWR?" H 8850 5450 50  0001 C CNN
F 1 "+5V" H 8865 5773 50  0000 C CNN
F 2 "" H 8850 5600 50  0001 C CNN
F 3 "" H 8850 5600 50  0001 C CNN
	1    8850 5600
	1    0    0    -1  
$EndComp
$Comp
L power:+5V #PWR?
U 1 1
P 7750 5600
F 0 "#PWR?" H 7750 5450 50  0001 C CNN
F 1 "+5V" H 7765 5773 50  0000 C CNN
F 2 "" H 7750 5600 50  0001 C CNN
F 3 "" H 7750 5600 50  0001 C CNN
	1    7750 5600
	1    0    0    -1  
$EndComp
$Comp
L power:+5V #PWR?
U 1 1
P 7750 4200
F 0 "#PWR?" H 7750 4050 50  0001 C CNN
F 1 "+5V" H 7765 4373 50  0000 C CNN
F 2 "" H 7750 4200 50  0001 C CNN
F 3 "" H 7750 4200 50  0001 C CNN
	1    7750 4200
	1    0    0    -1  
$EndComp
Wire Wire Line
	7550 4250 7750 4250
Wire Wire Line
	7750 4250 7750 4200
Wire Wire Line
	8650 4250 8850 4250
Wire Wire Line
	8850 4250 8850 4200
Wire Wire Line
	8650 5650 8850 5650
Wire Wire Line
	8850 5650 8850 5600
Wire Wire Line
	7550 5650 7750 5650
Wire Wire Line
	7750 5650 7750 5600
Wire Wire Line
	8450 4950 8750 4950
Wire Wire Line
	8750 4950 8750 4550
Wire Wire Line
	8750 4450 8650 4450
Connection ~ 8450 4950
Wire Wire Line
	8650 4550 8750 4550
Connection ~ 8750 4550
Wire Wire Line
	8750 4550 8750 4450
Wire Wire Line
	7350 4950 7650 4950
Wire Wire Line
	7650 4950 7650 4550
Wire Wire Line
	7650 4450 7550 4450
Connection ~ 7350 4950
Wire Wire Line
	7550 4550 7650 4550
Connection ~ 7650 4550
Wire Wire Line
	7650 4550 7650 4450
Wire Wire Line
	7350 6350 7650 6350
Wire Wire Line
	7650 6350 7650 5950
Wire Wire Line
	7650 5850 7550 5850
Connection ~ 7350 6350
Wire Wire Line
	7550 5950 7650 5950
Connection ~ 7650 5950
Wire Wire Line
	7650 5950 7650 5850
Wire Wire Line
	8450 6350 8750 6350
Wire Wire Line
	8750 6350 8750 5950
Wire Wire Line
	8750 5850 8650 5850
Connection ~ 8450 6350
Wire Wire Line
	8650 5950 8750 5950
Connection ~ 8750 5950
Wire Wire Line
	8750 5950 8750 5850
Wire Wire Line
	7550 4350 8150 4350
Wire Wire Line
	8150 4350 8150 3950
Wire Wire Line
	8150 3950 9650 3950
Wire Wire Line
	9650 3950 9650 4250
Wire Wire Line
	8650 4350 9250 4350
Wire Wire Line
	9250 4350 9250 4550
Wire Wire Line
	9250 4550 9850 4550
Wire Wire Line
	8650 5750 9850 5750
Wire Wire Line
	7550 5750 8200 5750
Wire Wire Line
	8200 5750 8200 6500
Wire Wire Line
	8200 6500 9650 6500
Wire Wire Line
	9650 6500 9650 5950
NoConn ~ 9850 4150
NoConn ~ 9850 4350
NoConn ~ 9850 4750
NoConn ~ 9850 4950
NoConn ~ 9850 5050
NoConn ~ 9850 5150
NoConn ~ 9850 5350
NoConn ~ 9850 5450
NoConn ~ 9850 5550
NoConn ~ 9850 6150
NoConn ~ 9850 6350
NoConn ~ 8650 6050
NoConn ~ 8650 6150
NoConn ~ 7550 6150
NoConn ~ 7550 6050
NoConn ~ 7550 4750
NoConn ~ 7550 4650
NoConn ~ 8650 4650
NoConn ~ 8650 4750
NoConn ~ 6450 4150
NoConn ~ 6450 4350
NoConn ~ 6450 4950
NoConn ~ 6450 5050
NoConn ~ 6450 5150
NoConn ~ 6450 5450
NoConn ~ 6450 6150
NoConn ~ 6450 6350
$Sheet
S 2200 10150 1050 600 
U 5F127084
F0 "Saturn" 50
F1 "saturn.sch" 50
$EndSheet
$Sheet
S 3800 10400 1550 350 
U 5F1E85DD
F0 "NES" 50
F1 "NES.sch" 50
$EndSheet
Wire Wire Line
	9850 4050 9750 4050
Wire Wire Line
	9750 4050 9750 4450
Connection ~ 9750 4850
Wire Wire Line
	9850 4450 9750 4450
Connection ~ 9750 4450
Wire Wire Line
	9750 4450 9750 4650
Wire Wire Line
	9850 4650 9750 4650
Connection ~ 9750 4650
Wire Wire Line
	9750 4650 9750 4850
Wire Wire Line
	9750 5650 9750 5850
Wire Wire Line
	9750 6450 9850 6450
Connection ~ 9750 5650
Wire Wire Line
	9850 6250 9750 6250
Connection ~ 9750 6250
Wire Wire Line
	9750 6250 9750 6450
Wire Wire Line
	9850 6050 9750 6050
Connection ~ 9750 6050
Wire Wire Line
	9750 6050 9750 6250
Wire Wire Line
	9850 5850 9750 5850
Connection ~ 9750 5850
Wire Wire Line
	9750 5850 9750 6050
Wire Wire Line
	6350 4850 6350 4650
Wire Wire Line
	6350 4050 6450 4050
Connection ~ 6350 4850
Wire Wire Line
	6450 4650 6350 4650
Connection ~ 6350 4650
Wire Wire Line
	6350 4650 6350 4050
Wire Wire Line
	6350 5650 6350 5850
Wire Wire Line
	6350 6450 6450 6450
Connection ~ 6350 5650
Wire Wire Line
	6450 6250 6350 6250
Connection ~ 6350 6250
Wire Wire Line
	6350 6250 6350 6450
Wire Wire Line
	6450 6050 6350 6050
Connection ~ 6350 6050
Wire Wire Line
	6350 6050 6350 6250
Wire Wire Line
	6450 5850 6350 5850
Connection ~ 6350 5850
Wire Wire Line
	6350 5850 6350 6050
Wire Wire Line
	3100 4850 3100 4650
Wire Wire Line
	3100 4250 3200 4250
Connection ~ 3100 4850
Wire Wire Line
	3200 4450 3100 4450
Connection ~ 3100 4450
Wire Wire Line
	3100 4450 3100 4250
Wire Wire Line
	3200 4650 3100 4650
Connection ~ 3100 4650
Wire Wire Line
	3100 4650 3100 4450
Wire Wire Line
	3200 6450 3100 6450
Wire Wire Line
	3100 6450 3100 6250
Connection ~ 3100 5650
Wire Wire Line
	3200 5850 3100 5850
Connection ~ 3100 5850
Wire Wire Line
	3100 5850 3100 5650
Wire Wire Line
	3200 6050 3100 6050
Connection ~ 3100 6050
Wire Wire Line
	3100 6050 3100 5850
Wire Wire Line
	3200 6250 3100 6250
Connection ~ 3100 6250
Wire Wire Line
	3100 6250 3100 6050
$EndSCHEMATC
